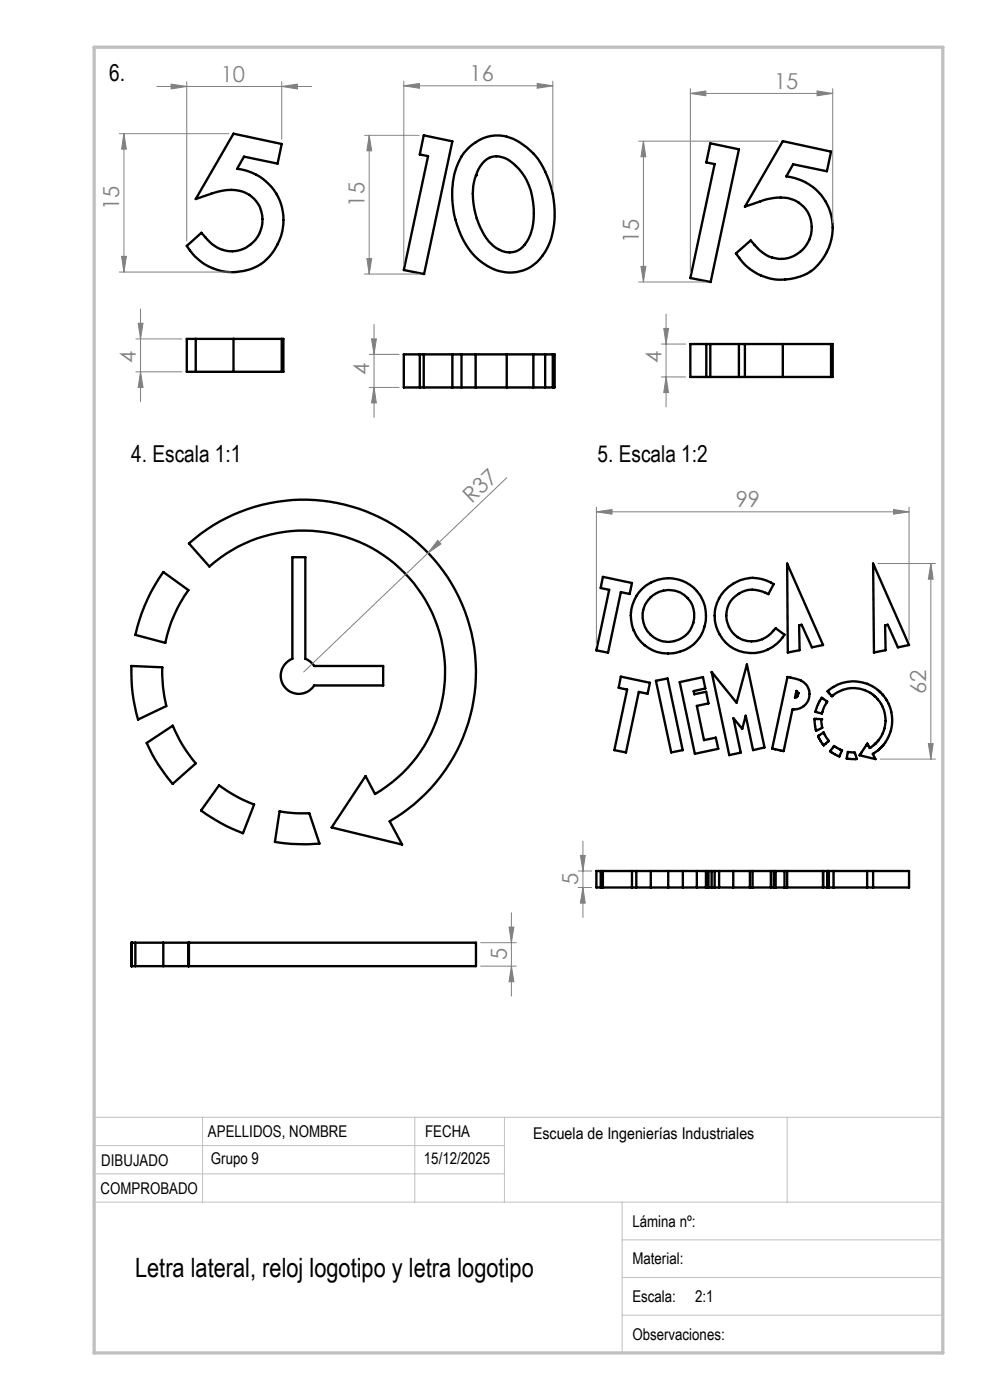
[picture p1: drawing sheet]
<svg xmlns="http://www.w3.org/2000/svg" width="210mm" height="297mm" viewBox="0 0 210 297" stroke-linecap="round" stroke-linejoin="round" font-family="sans-serif">
<path d="M20 237h180M43 237v18M88 237v18M107 237v18M167 237v18M20 255h180M20 249h87M20 243h87M132 255v32M132 263h68M132 271h68M132 279h68" fill="none" stroke="#c0c0c0" stroke-width=".21"/>
<path d="M20 10h180v277h-180z" fill="none" stroke="#c0c0c0" stroke-width=".7"/>
<g fill="none" stroke="#000" stroke-width=".5">
<path d="M49.5 28.4l10.3 2.1-.9 4.2-7.1-1.5-1.5 2.6a11.1 11.1 0 0 1 9.8 9.6 11.1 11.1 0 0 1-7 11.7 11.4 11.4 0 0 1-13.5-4.9l3.1-2.8 .9 1a6.6 6.6 0 0 0 10.2 .8 6.6 6.6 0 0 0-1.4-10.1 9.3 9.3 0 0 0-7.6 0l-3.3 1.1zM89.9 28.7l6.1 1.3-6 28.1-4.3-.8 5.1-24.2-1.8-.3zM99.1 31.7a8.5 8.5 0 0 1 11.9-1 15.1 15.1 0 0 1 5.9 9.1 19.1 19.1 0 0 1-.8 12.8 8.8 8.8 0 0 1-13.6 3.2 17.4 17.4 0 0 1-6.5-12.8 16.2 16.2 0 0 1 2.4-10.6zM101 37.2h.1M103.7 33.5a6.3 6.3 0 0 0-2.7 3.7M103.7 33.5h.1M103.8 33.5a5 5 0 0 1 5.6 1.7 14 14 0 0 1 3.7 12.2 7.3 7.3 0 0 1-3.5 5.9 5.2 5.2 0 0 1-5.9-2.1 16.3 16.3 0 0 1-3-13.3l.3-.7M150.7 30.4l6 1.3-6 28.1-4.3-.8 5.2-24.2-1.8-.3zM166.1 29.9l10.2 2.3-.9 4.1-7.2-1.4-1.4 2.5a11.1 11.1 0 0 1 9.3 7.6 11.1 11.1 0 0 1-3 11.7 11.2 11.2 0 0 1-17-2.9l3.1-2.8a8.5 8.5 0 0 0 6 3.9 6.5 6.5 0 0 0 6.9-5.6 6.5 6.5 0 0 0-5-7.3l-1.5-.1-1.9 .2a25.5 25.5 0 0 0-5.7 1.7zM39.6 71.9h20.2v7h-20.2zM41.5 71.9v7M49.5 71.9v7"/>
<path d="M59.8 71.9h.3v7h-.3M89 75.2v7M89.9 75.2v7M96 75.2h1.9M96 75.2h-10.3v7h10.3M96 75.2v7M97.9 75.2h3M97.9 75.2v7M100.9 75.2h6.6M100.9 75.2v7M107.5 75.2h5.6M107.5 75.2v7"/>
<path d="M113.1 75.2h2.5M113.1 75.2v7M115.6 75.2h1.7M115.6 75.2v7M117.3 75.2h.4v7h-.4M117.3 75.2v7M149.8 73v7M150.7 73v7M156.7 73v7M158 73v7M166.1 73v7M176.3 73h.3v7h-.3"/>
<path d="M176.3 73v7M176.3 73h-29.9v7h29.9M96 82.2h1.9M97.9 82.2h3M100.9 82.2h6.6M107.5 82.2h5.6M113.1 82.2h2.5M115.6 82.2h1.7M40.1 115.3a36.6 36.6 0 0 1 53.9 5.9 36.6 36.6 0 0 1-11.3 53l2.6 5-15-3.7 7.2-10.9 2.1 3.8a30 30 0 0 0 9-43.5 30 30 0 0 0-44.2-4.7zM62 118.2h2.8v21.6a3.7 3.7 0 0 1 1.8 1.5h14.7v4.1h-14.7a3.8 3.8 0 0 1-6.2 .4 3.8 3.8 0 0 1 1.6-6zM167 119.6l7.6 17.2-2.4 .5-2.2-4.8-.5 .2 .1 5.2-2.5 .5zM185.2 119.6l7.6 17.2-2.3 .5-2.2-4.8-.6 .2 .2 5.2-2.5 .5z"/>
<path d="M34.6 121.4l5.4 3.8a29.5 29.5 0 0 0-4.9 11.2l-6.4-1.7a37.1 37.1 0 0 1 5.9-13.3zM127.9 122.4l6.2 1.3-.5 2.3-1.9-.4-2.7 12.9-2.5-.5 2.7-12.9-1.8-.4zM137.9 126.8a5.5 5.5 0 0 1 9.1 2.1 5.5 5.5 0 0 1-6 7.2 5.5 5.5 0 0 1-4.4-3.7 5.5 5.5 0 0 1 1.3-5.6zM153.6 125.4a8 8 0 0 1 10.5-1.5l-1.1 2.1a5.8 5.8 0 0 0-8.1 1.6 5.5 5.5 0 0 0 1.6 7.6 5.5 5.5 0 0 0 7.6-1.5l.4-.4 1.9 1.4a7.9 7.9 0 0 1-11.5 2.4 7.9 7.9 0 0 1-1.3-11.7zM27.9 141.3l6.5 .3a30.3 30.3 0 0 0 .9 8.2l-6 2.8a35.9 35.9 0 0 1-1.4-11.3zM31.1 157.6l5.6-3.7a29.7 29.7 0 0 0 4.8 8.1l-4.9 4.3a34.8 34.8 0 0 1-5.5-8.7zM131.7 143.5l6.2 1.3-.5 2.4-1.9-.4-2.7 12.8-2.5-.5 2.7-12.8-1.8-.4zM139.1 144.4l2.5-.5 3.2 15.2-2.4 .5zM144.2 144.7l4.9-1.1 .5 2.4-2.5 .6 .2 .7 2.5-.5 .5 2.4-2.5 .6 1.5 7.2 2.5-.5 .6 2.4-5 1zM151 142.6l5.2 6.5 2.2-8.1 3.8 17.6-2.5 .5-1.5-7.3-.8 2.8-1.8-2.2 1.5 7.3-2.4 .5zM167 143.6a6.1 6.1 0 0 1 4.2 1.9 3.3 3.3 0 0 1 0 3.5 3.3 3.3 0 0 1-3.1 1.5l-1.9 8.8-2.4-.5zM168.9 146.6a.8 .8 0 0 1 .4 .8 .8 .8 0 0 1-.7 .6z"/>
<path d="M169.3 147h.1M172.8 152.5l1.4 .1 .2 1.8-1.3 .6zM173.5 156.2l1.2-.8 1.1 1.8-1.1 .9zM174.2 152.6h.1M174.3 148.1l1.2 .7-.7 1.1-.5 1.5-1.3-.4 .4-1.2zM175.7 146.8l-.2-.2a8.2 8.2 0 0 1 11.7 .7l.1 .1a8.2 8.2 0 0 1 .1 10.6l-1.1 1.2-1.2 .7 .6 1.1-3.3-.8 1.6-2.4 .5 .9 1.2-1a6.8 6.8 0 0 0 .5-9.4M175.7 146.9l.8 .8a6.8 6.8 0 0 1 9.7 .6M175.7 146.8v.1M176.9 158.3l1.7 .9-.6 1.3-1.9-1.1zM179.8 159.5l1.5 .1 .5 1.4-2.2-.1zM186.2 148.3h.1M46.5 166.6a31 31 0 0 0 7.4 4.1l-2.4 6.1a37 37 0 0 1-8.8-4.9z"/>
<path d="M59.3 172.1a28.3 28.3 0 0 0 6.3 .4l2.2 6.5a39.8 39.8 0 0 1-9.5-.4zM27.9 200h.1M27.9 200v5M27.9 200h.8M28.7 200h5.9M28.7 200v5M34.6 200h5.4M34.6 200v5M40 200h.1M40 200v5M40.1 200h60.9v5h-60.9M40.1 200v5"/>
<path d="M127.4 184.8v3.5M127.9 184.8v3.5M134.1 188.3h.9M134.1 184.8h.9M134.1 184.8h-7.6v3.5h7.6M134.1 184.8v3.5M135 188.3h3M135 184.8h3M135 184.8v3.5M138 188.3h3.7M138 184.8h3.7M138 184.8v3.5"/>
<path d="M141.7 188.3h3.2M141.7 184.8h3.2M141.7 184.8v3.5M144.9 188.3h2.9M144.9 184.8h2.9M144.9 184.8v3.5M147.8 184.8h2v3.5h-2M147.8 184.8v3.5M150.3 184.8v3.5M151 184.8v3.5M151.6 184.8h-1.8v3.5h1.8M152.5 188.3h3"/>
<path d="M152.5 184.8h3M152.5 184.8h-.9v3.5h.9M152.5 184.8v3.5M155.5 188.3h3.6M155.5 184.8h3.6M155.5 184.8v3.5M159.1 188.3h.5M159.1 184.8h.5M159.1 184.8v3.5M159.6 188.3h3.9M159.6 184.8h3.9M159.6 184.8v3.5"/>
<path d="M163.5 184.8v3.5M163.5 188.3h12.1M163.5 184.8h12.1M164.1 184.8v3.5M164.5 184.8v3.5M166.4 184.8v3.5M167 184.8v3.5M174.6 184.8v3.5M175.5 184.8v3.5M175.8 188.3h1M175.8 184.8h1M175.8 184.8h-.3v3.5h.3"/>
<path d="M175.8 184.8v3.5M176.8 188.3h7.1M176.8 184.8h7.1M176.8 184.8v3.5M183.9 188.3h1.3M183.9 184.8h1.3M183.9 184.8v3.5M185.2 184.8h7.6v3.5h-7.6M185.2 184.8v3.5M27.9 205h.1M27.9 205h.8M28.7 205h5.9"/>
<path d="M34.6 205h5.4M40 205h.1"/>
<circle cx="141.8" cy="130.7" r="8"/>
</g>
<g fill="none" stroke="#808080" stroke-width=".21">
<path d="M33.3 18.3h32.8M36.3 17.8l3.3 .5-3.3 .6zM39.6 17.4v33.7M59.8 18.3l3.3-.5v1.1zM59.8 17.4v12.2M85.7 18.2l3.3-.5v1zM85.7 17.2v39.1M85.7 18.2h31.6M113.9 17.7l3.4 .5-3.4 .5zM117.3 17.2v23M146.4 19.8l3.3-.5v1zM146.4 18.8v39.2"/>
<path d="M146.4 19.8h30.2M173.3 19.3l3.3 .5-3.3 .5zM176.6 18.8v28.5M25.3 28.4h23.2M26.3 28.4l.5 3.2h-1zM26.3 28.4v29.3M77.3 28.7h11.6M78.3 28.7l.5 3.3h-1zM78.3 28.7v29.4M135.5 29.9h29.6M136.5 29.9l.5 3.4h-1zM136.5 29.9v29.9"/>
<path d="M25.3 57.7h23.7M25.8 54.4h1l-.5 3.3zM77.3 58.1h11.7M77.8 54.9h1l-.5 3.2zM135.5 59.8h14.2M136 56.5h1l-.5 3.3zM28.8 78.9h9.8M28.8 71.9h9.8M29.3 68.6h1l-.5 3.3zM29.8 78.9l.5 3.3h-1zM29.8 65.5v19.7M78.3 75.2h6.4"/>
<path d="M78.8 71.9h1l-.5 3.3zM79.3 68.8v19.7M140.3 80h5.1M140.3 73h5.1M140.8 69.7h1l-.5 3.3zM141.3 80l.5 3.3h-1zM141.3 66.6v19.7M78.3 82.2h6.4M79.3 82.2l.5 3.3h-1zM90.8 117.3l-26.4 25.3M92.9 114.6l.7 .8-2.8 1.9zM107.5 101.3l-16.7 16"/>
<path d="M126.5 108.6l3.3-.5v1zM126.5 107.6v29.4M126.5 108.6h66.3M186.2 119.6h12.2M189.5 108.1l3.3 .5-3.3 .5zM192.8 107.6v28.3M197.4 119.6l.5 3.3h-1zM197.4 119.6v41.4M196.9 157.8h1l-.5 3.2zM123.6 178.4v16.2M186.7 161h11.7M102 200h7.5"/>
<path d="M108 196.7h1l-.5 3.3zM108.5 193.6v17.7M122.7 188.3h2.8M122.7 184.8h2.8M123.1 181.5h1l-.5 3.3zM123.6 188.3l.5 3.3h-1zM102 205h7.5M108.5 205l.5 3.3h-1z"/>
</g>
<g fill="#808080">
<path d="M92.9 114.6l.7 .8-2.8 1.9z"/>
<path d="M36.3 17.8l3.3 .5-3.3 .6zM59.8 18.3l3.3-.5v1.1zM85.7 18.2l3.3-.5v1zM113.9 17.7l3.4 .5-3.4 .5zM146.4 19.8l3.3-.5v1zM173.3 19.3l3.3 .5-3.3 .5zM126.5 108.6l3.3-.5v1zM189.5 108.1l3.3 .5-3.3 .5z"/>
<path d="M25.8 54.4h1l-.5 3.3zM26.3 28.4l.5 3.2h-1zM77.8 54.9h1l-.5 3.2zM78.3 28.7l.5 3.3h-1zM123.6 188.3l.5 3.3h-1zM123.1 181.5h1l-.5 3.3z"/>
<path d="M136.5 29.9l.5 3.4h-1zM136 56.5h1l-.5 3.3zM108 196.7h1l-.5 3.3zM108.5 205l.5 3.3h-1zM197.4 119.6l.5 3.3h-1zM196.9 157.8h1l-.5 3.2z"/>
<path d="M29.8 78.9l.5 3.3h-1zM29.3 68.6h1l-.5 3.3zM79.3 82.2l.5 3.3h-1zM78.8 71.9h1l-.5 3.3zM141.3 80l.5 3.3h-1zM140.8 69.7h1l-.5 3.3z"/>
</g>
<text font-size="5.6" x="28.6" y="271">Letra lateral, reloj logotipo y letra logotipo</text>
<g font-size="4.9">
<text x="23.1" y="17.1">6.</text>
<text x="27.8" y="98.1">4. Escala 1:1</text>
<text x="126.8" y="98.1">5. Escala 1:2</text>
</g>
<g font-size="4.7" fill="#808080">
<text x="46.8" y="17.3">10</text>
<text x="99.6" y="17.2">16</text>
<text x="164.2" y="18.8">15</text>
<text x="25.3" y="44.6" transform="rotate(-90 25.3 44.6)">15</text>
<text x="77.3" y="43.8" transform="rotate(-90 77.3 43.8)">15</text>
<text x="135.5" y="51.6" transform="rotate(-90 135.5 51.6)">15</text>
<text x="28.8" y="77" transform="rotate(-90 28.8 77)">4</text>
<text x="140.3" y="77" transform="rotate(-90 140.3 77)">4</text>
<text x="78.3" y="79.5" transform="rotate(-90 78.3 79.5)">4</text>
<text x="100.1" y="107" transform="rotate(-44 100.1 107)">R37</text>
<text x="156.1" y="107.6">99</text>
<text x="196.4" y="147.3" transform="rotate(-90 196.4 147.3)">62</text>
<text x="122.6" y="187.7" transform="rotate(-90 122.6 187.7)">5</text>
<text x="107.5" y="203.8" transform="rotate(-90 107.5 203.8)">5</text>
</g>
<g font-size="3.4">
<text x="44.1" y="241.3">APELLIDOS, NOMBRE</text>
<text x="90.2" y="241.3">FECHA</text>
<text x="113.1" y="241.7">Escuela de Ingenierías Industriales</text>
<text x="21.5" y="247.3">DIBUJADO</text>
<text x="44.8" y="247">Grupo 9</text>
<text x="89.9" y="247">15/12/2025</text>
<text x="21.3" y="253.3">COMPROBADO</text>
<text x="134.2" y="260.2">Lámina nº:</text>
<text x="134.2" y="268.2">Material:</text>
<text x="134.2" y="276.2">Escala:</text>
<text x="147.5" y="276.2">2:1</text>
<text x="134.2" y="284.3">Observaciones:</text>
</g>
</svg>
